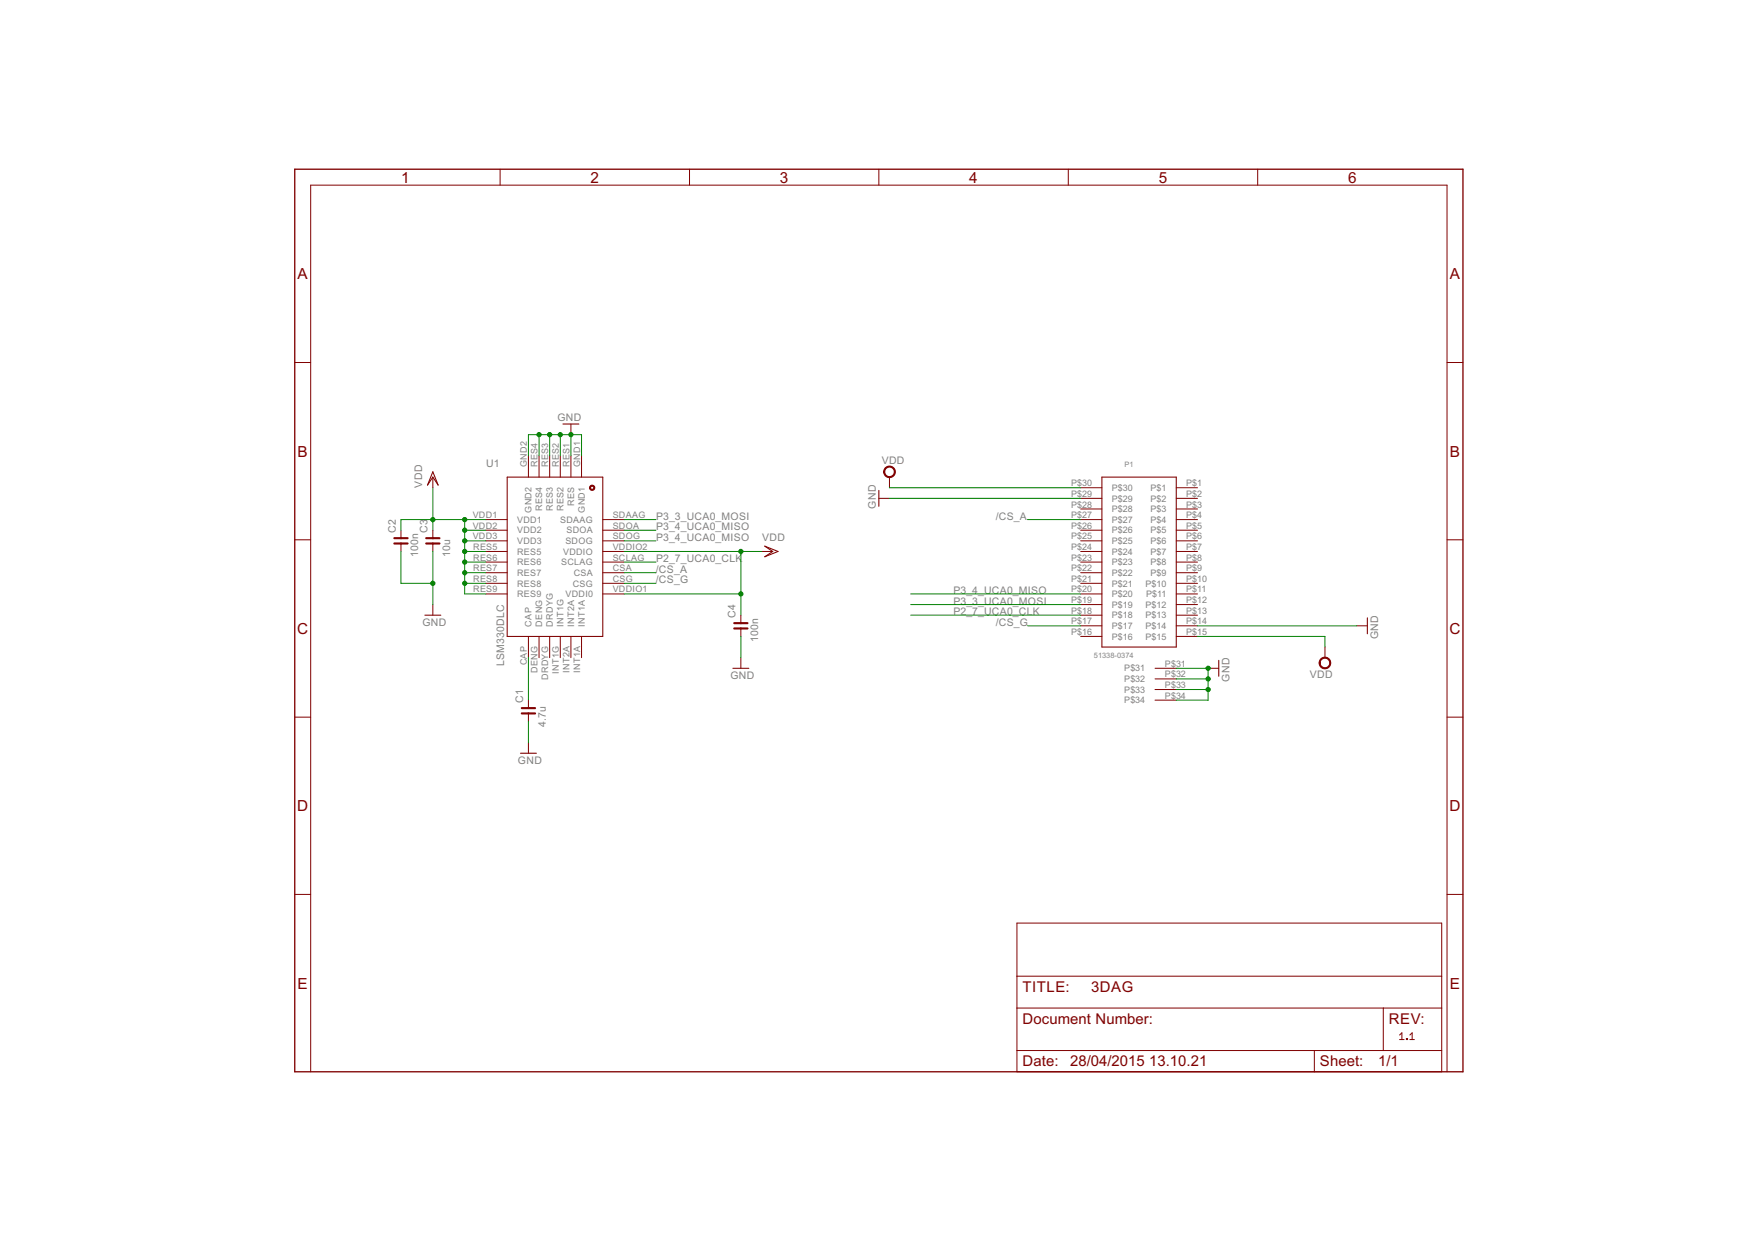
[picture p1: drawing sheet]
<?xml version="1.0" encoding="utf-8"?>
<!DOCTYPE eagle SYSTEM "eagle.dtd">
<!--
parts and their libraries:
rc-master-smd: Copyright (C) 2007, Bob Starr
-->
<eagle version="6.6.0">
<drawing>
<settings>
<setting alwaysvectorfont="no"/>
<setting verticaltext="up"/>
</settings>
<grid distance="0.1" unitdist="inch" unit="inch" style="lines" multiple="1" display="no" altdistance="0.01" altunitdist="inch" altunit="inch"/>
<schematic xreflabel="%F%N/%S.%C%R" xrefpart="/%S.%C%R">
<libraries>
<library name="supply1">
<symbols>
<symbol name="VDD">
<wire x1="1.27" y1="-1.905" x2="0" y2="0" width="0.254" layer="94"/>
<wire x1="0" y1="0" x2="-1.27" y2="-1.905" width="0.254" layer="94"/>
<wire x1="0" y1="1.27" x2="-1.27" y2="-1.905" width="0.254" layer="94"/>
<wire x1="1.27" y1="-1.905" x2="0" y2="1.27" width="0.254" layer="94"/>
<text x="-2.54" y="-2.54" size="1.778" layer="96" rot="R90">&gt;VALUE</text>
<pin name="VDD" x="0" y="-2.54" visible="off" length="short" direction="sup" rot="R90"/>
</symbol>
<symbol name="GND">
<wire x1="-1.905" y1="0" x2="1.905" y2="0" width="0.254" layer="94"/>
<text x="-2.54" y="-2.54" size="1.778" layer="96">&gt;VALUE</text>
<pin name="GND" x="0" y="2.54" visible="off" length="short" direction="sup" rot="R270"/>
</symbol>
</symbols>
<devicesets>
<deviceset name="VDD" prefix="VDD">
<gates>
<gate name="G$1" symbol="VDD" x="0" y="0"/>
</gates>
<devices>
<device name="">
<technologies>
<technology name=""/>
</technologies>
</device>
</devices>
</deviceset>
<deviceset name="GND" prefix="GND">
<gates>
<gate name="1" symbol="GND" x="0" y="0"/>
</gates>
<devices>
<device name="">
<technologies>
<technology name=""/>
</technologies>
</device>
</devices>
</deviceset>
</devicesets>
</library>
<library name="LSM330DLC">
<symbols>
<symbol name="LSM330DLC">
<wire x1="-7.62" y1="10.16" x2="-7.62" y2="-12.7" width="0.254" layer="94"/>
<wire x1="-7.62" y1="-12.7" x2="30.48" y2="-12.7" width="0.254" layer="94"/>
<wire x1="30.48" y1="-12.7" x2="30.48" y2="10.16" width="0.254" layer="94"/>
<wire x1="30.48" y1="10.16" x2="-7.62" y2="10.16" width="0.254" layer="94"/>
<circle x="-5.08" y="7.62" radius="0.508" width="0.254" layer="94"/>
<text x="22.86" y="-15.24" size="1.778" layer="95">LSM330DLC</text>
<pin name="GND1" x="-12.7" y="5.08" length="middle" direction="pwr"/>
<pin name="RES" x="-12.7" y="2.54" length="middle" direction="pwr"/>
<pin name="RES2" x="-12.7" y="0" length="middle" direction="pwr"/>
<pin name="RES3" x="-12.7" y="-2.54" length="middle"/>
<pin name="RES4" x="-12.7" y="-5.08" length="middle"/>
<pin name="GND2" x="-12.7" y="-7.62" length="middle" direction="pwr"/>
<pin name="VDD1" x="2.54" y="-17.78" length="middle" direction="pwr" rot="R90"/>
<pin name="VDD2" x="5.08" y="-17.78" length="middle" direction="pwr" rot="R90"/>
<pin name="VDD3" x="7.62" y="-17.78" length="middle" direction="pwr" rot="R90"/>
<pin name="RES5" x="10.16" y="-17.78" length="middle" rot="R90"/>
<pin name="RES6" x="12.7" y="-17.78" length="middle" rot="R90"/>
<pin name="RES7" x="15.24" y="-17.78" length="middle" rot="R90"/>
<pin name="RES8" x="17.78" y="-17.78" length="middle" rot="R90"/>
<pin name="RES9" x="20.32" y="-17.78" length="middle" rot="R90"/>
<pin name="CAP" x="35.56" y="-7.62" length="middle" direction="pas" rot="R180"/>
<pin name="DENG" x="35.56" y="-5.08" length="middle" direction="in" rot="R180"/>
<pin name="DRDYG" x="35.56" y="-2.54" length="middle" direction="out" rot="R180"/>
<pin name="INT1G" x="35.56" y="0" length="middle" direction="out" rot="R180"/>
<pin name="INT2A" x="35.56" y="2.54" length="middle" direction="out" rot="R180"/>
<pin name="INT1A" x="35.56" y="5.08" length="middle" direction="out" rot="R180"/>
<pin name="VDDI0" x="20.32" y="15.24" length="middle" direction="pwr" rot="R270"/>
<pin name="CSG" x="17.78" y="15.24" length="middle" direction="in" rot="R270"/>
<pin name="CSA" x="15.24" y="15.24" length="middle" direction="in" rot="R270"/>
<pin name="SCLAG" x="12.7" y="15.24" length="middle" direction="in" rot="R270"/>
<pin name="VDDIO" x="10.16" y="15.24" length="middle" direction="pwr" rot="R270"/>
<pin name="SDOG" x="7.62" y="15.24" length="middle" rot="R270"/>
<pin name="SDOA" x="5.08" y="15.24" length="middle" rot="R270"/>
<pin name="SDAAG" x="2.54" y="15.24" length="middle" rot="R270"/>
</symbol>
</symbols>
<devicesets>
<deviceset name="LSM330DLC">
<gates>
<gate name="G$1" symbol="LSM330DLC" x="-12.7" y="0"/>
</gates>
<devices>
<device name="" package="LSM330DLC">
<connects>
<connect gate="G$1" pin="CAP" pad="CAP"/>
<connect gate="G$1" pin="CSA" pad="CSA"/>
<connect gate="G$1" pin="CSG" pad="CSG"/>
<connect gate="G$1" pin="DENG" pad="DENG"/>
<connect gate="G$1" pin="DRDYG" pad="DRDYG"/>
<connect gate="G$1" pin="GND1" pad="GND1"/>
<connect gate="G$1" pin="GND2" pad="GND2"/>
<connect gate="G$1" pin="INT1A" pad="INT1A"/>
<connect gate="G$1" pin="INT1G" pad="INT1G"/>
<connect gate="G$1" pin="INT2A" pad="INT2A"/>
<connect gate="G$1" pin="RES" pad="RES1"/>
<connect gate="G$1" pin="RES2" pad="RES2"/>
<connect gate="G$1" pin="RES3" pad="RES3"/>
<connect gate="G$1" pin="RES4" pad="RES4"/>
<connect gate="G$1" pin="RES5" pad="RES5"/>
<connect gate="G$1" pin="RES6" pad="RES6"/>
<connect gate="G$1" pin="RES7" pad="RES7"/>
<connect gate="G$1" pin="RES8" pad="RES8"/>
<connect gate="G$1" pin="RES9" pad="RES9"/>
<connect gate="G$1" pin="SCLAG" pad="SCLAG"/>
<connect gate="G$1" pin="SDAAG" pad="SDAAG"/>
<connect gate="G$1" pin="SDOA" pad="SDOA"/>
<connect gate="G$1" pin="SDOG" pad="SDOG"/>
<connect gate="G$1" pin="VDD1" pad="VDD1"/>
<connect gate="G$1" pin="VDD2" pad="VDD2"/>
<connect gate="G$1" pin="VDD3" pad="VDD3"/>
<connect gate="G$1" pin="VDDI0" pad="VDDIO1"/>
<connect gate="G$1" pin="VDDIO" pad="VDDIO2"/>
</connects>
<technologies>
<technology name=""/>
</technologies>
</device>
</devices>
</deviceset>
</devicesets>
</library>
<library name="supply2">
<symbols>
<symbol name="VDD">
<circle x="0" y="1.27" radius="1.27" width="0.254" layer="94"/>
<text x="-1.905" y="3.175" size="1.778" layer="96">&gt;VALUE</text>
<pin name="VDD" x="0" y="-2.54" visible="off" length="short" direction="sup" rot="R90"/>
</symbol>
</symbols>
<devicesets>
<deviceset name="VDD" prefix="SUPPLY">
<gates>
<gate name="G$1" symbol="VDD" x="0" y="0"/>
</gates>
<devices>
<device name="">
<technologies>
<technology name=""/>
</technologies>
</device>
</devices>
</deviceset>
</devicesets>
</library>
<library name="Molex_SlimStack">
<symbols>
<symbol name="51338-0374_RECEPTACLE">
<wire x1="-5.08" y1="20.32" x2="-5.08" y2="-20.32" width="0.254" layer="94"/>
<wire x1="-5.08" y1="-20.32" x2="12.7" y2="-20.32" width="0.254" layer="94"/>
<wire x1="12.7" y1="-20.32" x2="12.7" y2="20.32" width="0.254" layer="94"/>
<wire x1="12.7" y1="20.32" x2="-5.08" y2="20.32" width="0.254" layer="94"/>
<pin name="P$1" x="-10.16" y="17.78" length="middle"/>
<pin name="P$2" x="-10.16" y="15.24" length="middle"/>
<pin name="P$3" x="-10.16" y="12.7" length="middle"/>
<pin name="P$4" x="-10.16" y="10.16" length="middle"/>
<pin name="P$5" x="-10.16" y="7.62" length="middle"/>
<pin name="P$6" x="-10.16" y="5.08" length="middle"/>
<pin name="P$7" x="-10.16" y="2.54" length="middle"/>
<pin name="P$8" x="-10.16" y="0" length="middle"/>
<pin name="P$9" x="-10.16" y="-2.54" length="middle"/>
<pin name="P$10" x="-10.16" y="-5.08" length="middle"/>
<pin name="P$11" x="-10.16" y="-7.62" length="middle"/>
<pin name="P$12" x="-10.16" y="-10.16" length="middle"/>
<pin name="P$13" x="-10.16" y="-12.7" length="middle"/>
<pin name="P$14" x="-10.16" y="-15.24" length="middle"/>
<pin name="P$15" x="-10.16" y="-17.78" length="middle"/>
<pin name="P$16" x="17.78" y="-17.78" length="middle" rot="R180"/>
<pin name="P$17" x="17.78" y="-15.24" length="middle" rot="R180"/>
<pin name="P$18" x="17.78" y="-12.7" length="middle" rot="R180"/>
<pin name="P$19" x="17.78" y="-10.16" length="middle" rot="R180"/>
<pin name="P$20" x="17.78" y="-7.62" length="middle" rot="R180"/>
<pin name="P$21" x="17.78" y="-5.08" length="middle" rot="R180"/>
<pin name="P$22" x="17.78" y="-2.54" length="middle" rot="R180"/>
<pin name="P$23" x="17.78" y="0" length="middle" rot="R180"/>
<pin name="P$24" x="17.78" y="2.54" length="middle" rot="R180"/>
<pin name="P$25" x="17.78" y="5.08" length="middle" rot="R180"/>
<pin name="P$26" x="17.78" y="7.62" length="middle" rot="R180"/>
<pin name="P$27" x="17.78" y="10.16" length="middle" rot="R180"/>
<pin name="P$28" x="17.78" y="12.7" length="middle" rot="R180"/>
<pin name="P$29" x="17.78" y="15.24" length="middle" rot="R180"/>
<pin name="P$30" x="17.78" y="17.78" length="middle" rot="R180"/>
<pin name="P$31" x="-5.08" y="-25.4" length="middle"/>
<pin name="P$32" x="-5.08" y="-27.94" length="middle"/>
<pin name="P$33" x="-5.08" y="-30.48" length="middle"/>
<pin name="P$34" x="-5.08" y="-33.02" length="middle"/>
<text x="12.7" y="-25.4" size="1.27" layer="96">&gt;VALUE</text>
<text x="12.7" y="-27.94" size="1.27" layer="94">&gt;NAME</text>
</symbol>
</symbols>
<devicesets>
<deviceset name="51338-0374_RECEPTACLE">
<gates>
<gate name="G$1" symbol="51338-0374_RECEPTACLE" x="0" y="0"/>
</gates>
<devices>
<device name="" package="51338-0374_RECEPTACLE">
<connects>
<connect gate="G$1" pin="P$1" pad="P$1"/>
<connect gate="G$1" pin="P$10" pad="P$10"/>
<connect gate="G$1" pin="P$11" pad="P$11"/>
<connect gate="G$1" pin="P$12" pad="P$12"/>
<connect gate="G$1" pin="P$13" pad="P$13"/>
<connect gate="G$1" pin="P$14" pad="P$14"/>
<connect gate="G$1" pin="P$15" pad="P$15"/>
<connect gate="G$1" pin="P$16" pad="P$16"/>
<connect gate="G$1" pin="P$17" pad="P$17"/>
<connect gate="G$1" pin="P$18" pad="P$18"/>
<connect gate="G$1" pin="P$19" pad="P$19"/>
<connect gate="G$1" pin="P$2" pad="P$2"/>
<connect gate="G$1" pin="P$20" pad="P$20"/>
<connect gate="G$1" pin="P$21" pad="P$21"/>
<connect gate="G$1" pin="P$22" pad="P$22"/>
<connect gate="G$1" pin="P$23" pad="P$23"/>
<connect gate="G$1" pin="P$24" pad="P$24"/>
<connect gate="G$1" pin="P$25" pad="P$25"/>
<connect gate="G$1" pin="P$26" pad="P$26"/>
<connect gate="G$1" pin="P$27" pad="P$27"/>
<connect gate="G$1" pin="P$28" pad="P$28"/>
<connect gate="G$1" pin="P$29" pad="P$29"/>
<connect gate="G$1" pin="P$3" pad="P$3"/>
<connect gate="G$1" pin="P$30" pad="P$30"/>
<connect gate="G$1" pin="P$31" pad="P$31"/>
<connect gate="G$1" pin="P$32" pad="P$32"/>
<connect gate="G$1" pin="P$33" pad="P$33"/>
<connect gate="G$1" pin="P$34" pad="P$34"/>
<connect gate="G$1" pin="P$4" pad="P$4"/>
<connect gate="G$1" pin="P$5" pad="P$5"/>
<connect gate="G$1" pin="P$6" pad="P$6"/>
<connect gate="G$1" pin="P$7" pad="P$7"/>
<connect gate="G$1" pin="P$8" pad="P$8"/>
<connect gate="G$1" pin="P$9" pad="P$9"/>
</connects>
<technologies>
<technology name=""/>
</technologies>
</device>
</devices>
</deviceset>
</devicesets>
</library>
<library name="rc-master-smd">
<symbols>
<symbol name="CNP-">
<wire x1="-2.54" y1="0" x2="-0.635" y2="0" width="0.1524" layer="94"/>
<wire x1="2.54" y1="0" x2="0.635" y2="0" width="0.1524" layer="94"/>
<wire x1="0.635" y1="1.5875" x2="0.635" y2="0" width="0.508" layer="94"/>
<wire x1="0.635" y1="0" x2="0.635" y2="-1.5875" width="0.508" layer="94"/>
<wire x1="-0.635" y1="1.5875" x2="-0.635" y2="0" width="0.508" layer="94"/>
<wire x1="-0.635" y1="0" x2="-0.635" y2="-1.5875" width="0.508" layer="94"/>
<text x="-2.794" y="-1.27" size="0.8636" layer="93">1</text>
<text x="2.286" y="-1.27" size="0.8636" layer="93">2</text>
<text x="1.905" y="1.27" size="1.778" layer="95">&gt;NAME</text>
<text x="-3.81" y="-4.1275" size="1.778" layer="96">&gt;VALUE</text>
<pin name="1" x="-2.54" y="0" visible="off" length="point" direction="pas" swaplevel="1"/>
<pin name="2" x="2.54" y="0" visible="off" length="point" direction="pas" swaplevel="1" rot="R180"/>
</symbol>
</symbols>
<devicesets>
<deviceset name="C_" prefix="C" uservalue="yes">
<gates>
<gate name="G$1" symbol="CNP-" x="2.54" y="0"/>
</gates>
<devices>
<device name="1812" package="C1812">
<connects>
<connect gate="G$1" pin="1" pad="1"/>
<connect gate="G$1" pin="2" pad="2"/>
</connects>
<technologies>
<technology name=""/>
</technologies>
</device>
<device name="1812K" package="C1812K">
<connects>
<connect gate="G$1" pin="1" pad="1"/>
<connect gate="G$1" pin="2" pad="2"/>
</connects>
<technologies>
<technology name=""/>
</technologies>
</device>
<device name="1825" package="C1825">
<connects>
<connect gate="G$1" pin="1" pad="1"/>
<connect gate="G$1" pin="2" pad="2"/>
</connects>
<technologies>
<technology name=""/>
</technologies>
</device>
<device name="1825K" package="C1825K">
<connects>
<connect gate="G$1" pin="1" pad="1"/>
<connect gate="G$1" pin="2" pad="2"/>
</connects>
<technologies>
<technology name=""/>
</technologies>
</device>
<device name="2012" package="C2012">
<connects>
<connect gate="G$1" pin="1" pad="1"/>
<connect gate="G$1" pin="2" pad="2"/>
</connects>
<technologies>
<technology name=""/>
</technologies>
</device>
<device name="2220K" package="C2220K">
<connects>
<connect gate="G$1" pin="1" pad="1"/>
<connect gate="G$1" pin="2" pad="2"/>
</connects>
<technologies>
<technology name=""/>
</technologies>
</device>
<device name="2225K" package="C2225K">
<connects>
<connect gate="G$1" pin="1" pad="1"/>
<connect gate="G$1" pin="2" pad="2"/>
</connects>
<technologies>
<technology name=""/>
</technologies>
</device>
<device name="3216" package="C3216">
<connects>
<connect gate="G$1" pin="1" pad="1"/>
<connect gate="G$1" pin="2" pad="2"/>
</connects>
<technologies>
<technology name=""/>
</technologies>
</device>
<device name="3225" package="C3225">
<connects>
<connect gate="G$1" pin="1" pad="1"/>
<connect gate="G$1" pin="2" pad="2"/>
</connects>
<technologies>
<technology name=""/>
</technologies>
</device>
<device name="4532" package="C4532">
<connects>
<connect gate="G$1" pin="1" pad="1"/>
<connect gate="G$1" pin="2" pad="2"/>
</connects>
<technologies>
<technology name=""/>
</technologies>
</device>
<device name="4564" package="C4564">
<connects>
<connect gate="G$1" pin="1" pad="1"/>
<connect gate="G$1" pin="2" pad="2"/>
</connects>
<technologies>
<technology name=""/>
</technologies>
</device>
<device name="0402" package="C0402">
<connects>
<connect gate="G$1" pin="1" pad="1"/>
<connect gate="G$1" pin="2" pad="2"/>
</connects>
<technologies>
<technology name=""/>
</technologies>
</device>
<device name="0603" package="C0603">
<connects>
<connect gate="G$1" pin="1" pad="1"/>
<connect gate="G$1" pin="2" pad="2"/>
</connects>
<technologies>
<technology name=""/>
</technologies>
</device>
<device name="0805" package="C0805">
<connects>
<connect gate="G$1" pin="1" pad="1"/>
<connect gate="G$1" pin="2" pad="2"/>
</connects>
<technologies>
<technology name=""/>
</technologies>
</device>
<device name="1206" package="C1206">
<connects>
<connect gate="G$1" pin="1" pad="1"/>
<connect gate="G$1" pin="2" pad="2"/>
</connects>
<technologies>
<technology name=""/>
</technologies>
</device>
<device name="1210" package="C1210">
<connects>
<connect gate="G$1" pin="1" pad="1"/>
<connect gate="G$1" pin="2" pad="2"/>
</connects>
<technologies>
<technology name=""/>
</technologies>
</device>
<device name="0201" package="C0201">
<connects>
<connect gate="G$1" pin="1" pad="1"/>
<connect gate="G$1" pin="2" pad="2"/>
</connects>
<technologies>
<technology name=""/>
</technologies>
</device>
<device name="1608" package="C1608">
<connects>
<connect gate="G$1" pin="1" pad="1"/>
<connect gate="G$1" pin="2" pad="2"/>
</connects>
<technologies>
<technology name=""/>
</technologies>
</device>
<device name="1808" package="C1808">
<connects>
<connect gate="G$1" pin="1" pad="1"/>
<connect gate="G$1" pin="2" pad="2"/>
</connects>
<technologies>
<technology name=""/>
</technologies>
</device>
</devices>
</deviceset>
</devicesets>
</library>
<library name="frames">
<symbols>
<symbol name="FRAME_A_L">
<frame x1="0" y1="0" x2="279.4" y2="215.9" columns="6" rows="5" layer="94" border-bottom="no"/>
</symbol>
<symbol name="DOCFIELD">
<wire x1="0" y1="0" x2="71.12" y2="0" width="0.1016" layer="94"/>
<wire x1="101.6" y1="15.24" x2="87.63" y2="15.24" width="0.1016" layer="94"/>
<wire x1="0" y1="0" x2="0" y2="5.08" width="0.1016" layer="94"/>
<wire x1="0" y1="5.08" x2="71.12" y2="5.08" width="0.1016" layer="94"/>
<wire x1="0" y1="5.08" x2="0" y2="15.24" width="0.1016" layer="94"/>
<wire x1="101.6" y1="15.24" x2="101.6" y2="5.08" width="0.1016" layer="94"/>
<wire x1="71.12" y1="5.08" x2="71.12" y2="0" width="0.1016" layer="94"/>
<wire x1="71.12" y1="5.08" x2="87.63" y2="5.08" width="0.1016" layer="94"/>
<wire x1="71.12" y1="0" x2="101.6" y2="0" width="0.1016" layer="94"/>
<wire x1="87.63" y1="15.24" x2="87.63" y2="5.08" width="0.1016" layer="94"/>
<wire x1="87.63" y1="15.24" x2="0" y2="15.24" width="0.1016" layer="94"/>
<wire x1="87.63" y1="5.08" x2="101.6" y2="5.08" width="0.1016" layer="94"/>
<wire x1="101.6" y1="5.08" x2="101.6" y2="0" width="0.1016" layer="94"/>
<wire x1="0" y1="15.24" x2="0" y2="22.86" width="0.1016" layer="94"/>
<wire x1="101.6" y1="35.56" x2="0" y2="35.56" width="0.1016" layer="94"/>
<wire x1="101.6" y1="35.56" x2="101.6" y2="22.86" width="0.1016" layer="94"/>
<wire x1="0" y1="22.86" x2="101.6" y2="22.86" width="0.1016" layer="94"/>
<wire x1="0" y1="22.86" x2="0" y2="35.56" width="0.1016" layer="94"/>
<wire x1="101.6" y1="22.86" x2="101.6" y2="15.24" width="0.1016" layer="94"/>
<text x="1.27" y="1.27" size="2.54" layer="94">Date:</text>
<text x="12.7" y="1.27" size="2.54" layer="94">&gt;LAST_DATE_TIME</text>
<text x="72.39" y="1.27" size="2.54" layer="94">Sheet:</text>
<text x="86.36" y="1.27" size="2.54" layer="94">&gt;SHEET</text>
<text x="88.9" y="11.43" size="2.54" layer="94">REV:</text>
<text x="1.27" y="19.05" size="2.54" layer="94">TITLE:</text>
<text x="1.27" y="11.43" size="2.54" layer="94">Document Number:</text>
<text x="17.78" y="19.05" size="2.54" layer="94">&gt;DRAWING_NAME</text>
</symbol>
</symbols>
<devicesets>
<deviceset name="FRAME_A_L" prefix="FRAME" uservalue="yes">
<gates>
<gate name="G$1" symbol="FRAME_A_L" x="0" y="0" addlevel="always"/>
<gate name="G$2" symbol="DOCFIELD" x="172.72" y="0" addlevel="always"/>
</gates>
<devices>
<device name="">
<technologies>
<technology name=""/>
</technologies>
</device>
</devices>
</deviceset>
</devicesets>
</library>
</libraries>
<attributes>
</attributes>
<variantdefs>
</variantdefs>
<classes>
<class number="0" name="default" width="0" drill="0">
</class>
</classes>
<parts>
<part name="U$4" library="LSM330DLC" deviceset="LSM330DLC" device=""/>
<part name="GND3" library="supply1" deviceset="GND" device=""/>
<part name="VDD3" library="supply1" deviceset="VDD" device=""/>
<part name="GND6" library="supply1" deviceset="GND" device=""/>
<part name="GND7" library="supply1" deviceset="GND" device=""/>
<part name="VDD6" library="supply1" deviceset="VDD" device=""/>
<part name="GND8" library="supply1" deviceset="GND" device=""/>
<part name="SUPPLY1" library="supply2" deviceset="VDD" device=""/>
<part name="GND2" library="supply1" deviceset="GND" device=""/>
<part name="SUPPLY2" library="supply2" deviceset="VDD" device=""/>
<part name="GND5" library="supply1" deviceset="GND" device=""/>
<part name="P1" library="Molex_SlimStack" deviceset="51338-0374_RECEPTACLE" device="" value="51338-0374"/>
<part name="C1" library="rc-master-smd" deviceset="C_" device="0402" value="4.7u"/>
<part name="C2" library="rc-master-smd" deviceset="C_" device="0402" value="100n"/>
<part name="C3" library="rc-master-smd" deviceset="C_" device="0402" value="10u"/>
<part name="C4" library="rc-master-smd" deviceset="C_" device="0402" value="100n"/>
<part name="GND1" library="supply1" deviceset="GND" device=""/>
<part name="FRAME1" library="frames" deviceset="FRAME_A_L" device=""/>
</parts>
<sheets>
<sheet>
<plain>
<text x="-10.16" y="38.1" size="1.778" layer="95">U1</text>
<text x="208.28" y="-99.06" size="1.778" layer="94" font="vector">1.1</text>
</plain>
<instances>
<instance part="U$4" gate="G$1" x="7.62" y="27.94" smashed="yes" rot="R270"/>
<instance part="GND3" gate="1" x="-22.86" y="2.54"/>
<instance part="VDD3" gate="G$1" x="-22.86" y="35.56"/>
<instance part="GND6" gate="1" x="0" y="-30.48"/>
<instance part="GND7" gate="1" x="10.16" y="48.26" rot="R180"/>
<instance part="VDD6" gate="G$1" x="58.42" y="17.78" rot="R270"/>
<instance part="GND8" gate="1" x="50.8" y="-10.16"/>
<instance part="SUPPLY1" gate="G$1" x="86.36" y="35.56"/>
<instance part="GND2" gate="1" x="83.82" y="30.48" rot="MR90"/>
<instance part="SUPPLY2" gate="G$1" x="190.5" y="-7.62" rot="R180"/>
<instance part="GND5" gate="1" x="200.66" y="0" rot="MR270"/>
<instance part="P1" gate="G$1" x="149.86" y="15.24" smashed="yes" rot="MR0">
<attribute name="VALUE" x="144.78" y="-7.62" size="1.27" layer="96" rot="MR0"/>
<attribute name="NAME" x="144.78" y="38.1" size="1.27" layer="95" rot="MR0"/>
</instance>
<instance part="C1" gate="G$1" x="0" y="-20.32" rot="R90"/>
<instance part="C2" gate="G$1" x="-30.48" y="20.32" rot="R90"/>
<instance part="C3" gate="G$1" x="-22.86" y="20.32" rot="R90"/>
<instance part="C4" gate="G$1" x="50.8" y="0" rot="R90"/>
<instance part="GND1" gate="1" x="165.1" y="-10.16" rot="MR270"/>
<instance part="FRAME1" gate="G$1" x="-55.88" y="-106.68"/>
<instance part="FRAME1" gate="G$2" x="116.84" y="-106.68"/>
</instances>
<busses>
</busses>
<nets>
<net name="VDD" class="0">
<segment>
<pinref part="VDD3" gate="G$1" pin="VDD"/>
<wire x1="-22.86" y1="25.4" x2="-22.86" y2="33.02" width="0.1524" layer="91"/>
<wire x1="-30.48" y1="22.86" x2="-30.48" y2="25.4" width="0.1524" layer="91"/>
<wire x1="-30.48" y1="25.4" x2="-22.86" y2="25.4" width="0.1524" layer="91"/>
<junction x="-22.86" y="25.4"/>
<pinref part="U$4" gate="G$1" pin="RES9"/>
<wire x1="-10.16" y1="7.62" x2="-15.24" y2="7.62" width="0.1524" layer="91"/>
<wire x1="-15.24" y1="7.62" x2="-15.24" y2="10.16" width="0.1524" layer="91"/>
<pinref part="U$4" gate="G$1" pin="RES8"/>
<wire x1="-15.24" y1="10.16" x2="-10.16" y2="10.16" width="0.1524" layer="91"/>
<pinref part="U$4" gate="G$1" pin="RES7"/>
<wire x1="-10.16" y1="12.7" x2="-15.24" y2="12.7" width="0.1524" layer="91"/>
<wire x1="-15.24" y1="12.7" x2="-15.24" y2="10.16" width="0.1524" layer="91"/>
<junction x="-15.24" y="10.16"/>
<wire x1="-15.24" y1="12.7" x2="-15.24" y2="15.24" width="0.1524" layer="91"/>
<junction x="-15.24" y="12.7"/>
<pinref part="U$4" gate="G$1" pin="RES6"/>
<wire x1="-15.24" y1="15.24" x2="-10.16" y2="15.24" width="0.1524" layer="91"/>
<pinref part="U$4" gate="G$1" pin="RES5"/>
<wire x1="-10.16" y1="17.78" x2="-15.24" y2="17.78" width="0.1524" layer="91"/>
<wire x1="-15.24" y1="17.78" x2="-15.24" y2="15.24" width="0.1524" layer="91"/>
<junction x="-15.24" y="15.24"/>
<wire x1="-15.24" y1="17.78" x2="-15.24" y2="20.32" width="0.1524" layer="91"/>
<junction x="-15.24" y="17.78"/>
<pinref part="U$4" gate="G$1" pin="VDD3"/>
<wire x1="-15.24" y1="20.32" x2="-10.16" y2="20.32" width="0.1524" layer="91"/>
<pinref part="U$4" gate="G$1" pin="VDD2"/>
<wire x1="-10.16" y1="22.86" x2="-15.24" y2="22.86" width="0.1524" layer="91"/>
<wire x1="-15.24" y1="22.86" x2="-15.24" y2="20.32" width="0.1524" layer="91"/>
<junction x="-15.24" y="20.32"/>
<wire x1="-15.24" y1="22.86" x2="-15.24" y2="25.4" width="0.1524" layer="91"/>
<junction x="-15.24" y="22.86"/>
<pinref part="U$4" gate="G$1" pin="VDD1"/>
<wire x1="-15.24" y1="25.4" x2="-10.16" y2="25.4" width="0.1524" layer="91"/>
<wire x1="-22.86" y1="25.4" x2="-15.24" y2="25.4" width="0.1524" layer="91"/>
<junction x="-15.24" y="25.4"/>
<wire x1="-22.86" y1="22.86" x2="-22.86" y2="25.4" width="0.1524" layer="91"/>
<pinref part="C2" gate="G$1" pin="2"/>
<pinref part="C3" gate="G$1" pin="2"/>
</segment>
<segment>
<pinref part="U$4" gate="G$1" pin="VDDIO"/>
<wire x1="22.86" y1="17.78" x2="50.8" y2="17.78" width="0.1524" layer="91"/>
<wire x1="50.8" y1="17.78" x2="50.8" y2="7.62" width="0.1524" layer="91"/>
<pinref part="U$4" gate="G$1" pin="VDDI0"/>
<wire x1="50.8" y1="7.62" x2="22.86" y2="7.62" width="0.1524" layer="91"/>
<pinref part="VDD6" gate="G$1" pin="VDD"/>
<wire x1="50.8" y1="17.78" x2="55.88" y2="17.78" width="0.1524" layer="91"/>
<junction x="50.8" y="17.78"/>
<wire x1="50.8" y1="2.54" x2="50.8" y2="7.62" width="0.1524" layer="91"/>
<junction x="50.8" y="7.62"/>
<pinref part="C4" gate="G$1" pin="2"/>
</segment>
<segment>
<pinref part="SUPPLY1" gate="G$1" pin="VDD"/>
<pinref part="P1" gate="G$1" pin="P$30"/>
<wire x1="132.08" y1="33.02" x2="86.36" y2="33.02" width="0.1524" layer="91"/>
</segment>
<segment>
<wire x1="190.5" y1="-5.08" x2="190.5" y2="-2.54" width="0.1524" layer="91"/>
<pinref part="SUPPLY2" gate="G$1" pin="VDD"/>
<pinref part="P1" gate="G$1" pin="P$15"/>
<wire x1="160.02" y1="-2.54" x2="190.5" y2="-2.54" width="0.1524" layer="91"/>
</segment>
</net>
<net name="GND" class="0">
<segment>
<pinref part="GND3" gate="1" pin="GND"/>
<wire x1="-22.86" y1="5.08" x2="-22.86" y2="10.16" width="0.1524" layer="91"/>
<wire x1="-30.48" y1="17.78" x2="-30.48" y2="10.16" width="0.1524" layer="91"/>
<wire x1="-30.48" y1="10.16" x2="-22.86" y2="10.16" width="0.1524" layer="91"/>
<wire x1="-22.86" y1="17.78" x2="-22.86" y2="10.16" width="0.1524" layer="91"/>
<junction x="-22.86" y="10.16"/>
<pinref part="C2" gate="G$1" pin="1"/>
<pinref part="C3" gate="G$1" pin="1"/>
</segment>
<segment>
<pinref part="GND6" gate="1" pin="GND"/>
<wire x1="0" y1="-27.94" x2="0" y2="-22.86" width="0.1524" layer="91"/>
<pinref part="C1" gate="G$1" pin="1"/>
</segment>
<segment>
<pinref part="U$4" gate="G$1" pin="GND2"/>
<wire x1="0" y1="40.64" x2="0" y2="45.72" width="0.1524" layer="91"/>
<pinref part="U$4" gate="G$1" pin="GND1"/>
<wire x1="0" y1="45.72" x2="2.54" y2="45.72" width="0.1524" layer="91"/>
<wire x1="2.54" y1="45.72" x2="5.08" y2="45.72" width="0.1524" layer="91"/>
<wire x1="5.08" y1="45.72" x2="7.62" y2="45.72" width="0.1524" layer="91"/>
<wire x1="7.62" y1="45.72" x2="10.16" y2="45.72" width="0.1524" layer="91"/>
<wire x1="10.16" y1="45.72" x2="12.7" y2="45.72" width="0.1524" layer="91"/>
<wire x1="12.7" y1="45.72" x2="12.7" y2="40.64" width="0.1524" layer="91"/>
<pinref part="U$4" gate="G$1" pin="RES"/>
<wire x1="10.16" y1="40.64" x2="10.16" y2="45.72" width="0.1524" layer="91"/>
<junction x="10.16" y="45.72"/>
<pinref part="U$4" gate="G$1" pin="RES2"/>
<wire x1="7.62" y1="40.64" x2="7.62" y2="45.72" width="0.1524" layer="91"/>
<junction x="7.62" y="45.72"/>
<pinref part="U$4" gate="G$1" pin="RES3"/>
<wire x1="5.08" y1="40.64" x2="5.08" y2="45.72" width="0.1524" layer="91"/>
<junction x="5.08" y="45.72"/>
<junction x="2.54" y="45.72"/>
<pinref part="U$4" gate="G$1" pin="RES4"/>
<wire x1="2.54" y1="40.64" x2="2.54" y2="45.72" width="0.1524" layer="91"/>
<pinref part="GND7" gate="1" pin="GND"/>
</segment>
<segment>
<pinref part="GND8" gate="1" pin="GND"/>
<wire x1="50.8" y1="-7.62" x2="50.8" y2="-2.54" width="0.1524" layer="91"/>
<pinref part="C4" gate="G$1" pin="1"/>
</segment>
<segment>
<pinref part="GND2" gate="1" pin="GND"/>
<pinref part="P1" gate="G$1" pin="P$29"/>
<wire x1="86.36" y1="30.48" x2="132.08" y2="30.48" width="0.1524" layer="91"/>
</segment>
<segment>
<pinref part="GND5" gate="1" pin="GND"/>
<pinref part="P1" gate="G$1" pin="P$14"/>
<wire x1="198.12" y1="0" x2="160.02" y2="0" width="0.1524" layer="91"/>
</segment>
<segment>
<pinref part="P1" gate="G$1" pin="P$31"/>
<pinref part="GND1" gate="1" pin="GND"/>
<wire x1="154.94" y1="-10.16" x2="162.56" y2="-10.16" width="0.1524" layer="91"/>
<pinref part="P1" gate="G$1" pin="P$32"/>
<wire x1="154.94" y1="-12.7" x2="162.56" y2="-12.7" width="0.1524" layer="91"/>
<wire x1="162.56" y1="-12.7" x2="162.56" y2="-10.16" width="0.1524" layer="91"/>
<junction x="162.56" y="-10.16"/>
<pinref part="P1" gate="G$1" pin="P$33"/>
<wire x1="154.94" y1="-15.24" x2="162.56" y2="-15.24" width="0.1524" layer="91"/>
<wire x1="162.56" y1="-15.24" x2="162.56" y2="-12.7" width="0.1524" layer="91"/>
<junction x="162.56" y="-12.7"/>
<pinref part="P1" gate="G$1" pin="P$34"/>
<wire x1="154.94" y1="-17.78" x2="162.56" y2="-17.78" width="0.1524" layer="91"/>
<wire x1="162.56" y1="-17.78" x2="162.56" y2="-15.24" width="0.1524" layer="91"/>
<junction x="162.56" y="-15.24"/>
</segment>
</net>
<net name="N$5" class="0">
<segment>
<pinref part="U$4" gate="G$1" pin="CAP"/>
<wire x1="0" y1="-7.62" x2="0" y2="-17.78" width="0.1524" layer="91"/>
<pinref part="C1" gate="G$1" pin="2"/>
</segment>
</net>
<net name="P3_4_UCA0_MISO" class="0">
<segment>
<wire x1="132.08" y1="7.62" x2="91.44" y2="7.62" width="0.1524" layer="91"/>
<label x="101.6" y="7.62" size="1.778" layer="95"/>
<pinref part="P1" gate="G$1" pin="P$20"/>
</segment>
<segment>
<pinref part="U$4" gate="G$1" pin="SDOA"/>
<wire x1="22.86" y1="22.86" x2="30.48" y2="22.86" width="0.1524" layer="91"/>
<label x="30.48" y="22.86" size="1.778" layer="95"/>
</segment>
<segment>
<pinref part="U$4" gate="G$1" pin="SDOG"/>
<wire x1="22.86" y1="20.32" x2="30.48" y2="20.32" width="0.1524" layer="91"/>
<label x="30.48" y="20.32" size="1.778" layer="95"/>
</segment>
</net>
<net name="P2_7_UCA0_CLK" class="0">
<segment>
<wire x1="91.44" y1="2.54" x2="132.08" y2="2.54" width="0.1524" layer="91"/>
<label x="101.6" y="2.54" size="1.778" layer="95"/>
<pinref part="P1" gate="G$1" pin="P$18"/>
</segment>
<segment>
<pinref part="U$4" gate="G$1" pin="SCLAG"/>
<wire x1="22.86" y1="15.24" x2="30.48" y2="15.24" width="0.1524" layer="91"/>
<label x="30.48" y="15.24" size="1.778" layer="95"/>
</segment>
</net>
<net name="P3_3_UCA0_MOSI" class="0">
<segment>
<wire x1="91.44" y1="5.08" x2="132.08" y2="5.08" width="0.1524" layer="91"/>
<label x="101.6" y="5.08" size="1.778" layer="95"/>
<pinref part="P1" gate="G$1" pin="P$19"/>
</segment>
<segment>
<pinref part="U$4" gate="G$1" pin="SDAAG"/>
<wire x1="22.86" y1="25.4" x2="30.48" y2="25.4" width="0.1524" layer="91"/>
<label x="30.48" y="25.4" size="1.778" layer="95"/>
</segment>
</net>
<net name="/CS_A" class="0">
<segment>
<pinref part="P1" gate="G$1" pin="P$27"/>
<wire x1="132.08" y1="25.4" x2="119.38" y2="25.4" width="0.1524" layer="91"/>
<label x="111.76" y="25.4" size="1.778" layer="95"/>
</segment>
<segment>
<pinref part="U$4" gate="G$1" pin="CSA"/>
<wire x1="22.86" y1="12.7" x2="30.48" y2="12.7" width="0.1524" layer="91"/>
<label x="30.48" y="12.7" size="1.778" layer="95"/>
</segment>
</net>
<net name="/CS_G" class="0">
<segment>
<pinref part="P1" gate="G$1" pin="P$17"/>
<wire x1="132.08" y1="0" x2="119.38" y2="0" width="0.1524" layer="91"/>
<label x="111.76" y="0" size="1.778" layer="95"/>
</segment>
<segment>
<pinref part="U$4" gate="G$1" pin="CSG"/>
<wire x1="22.86" y1="10.16" x2="30.48" y2="10.16" width="0.1524" layer="91"/>
<label x="30.48" y="10.16" size="1.778" layer="95"/>
</segment>
</net>
</nets>
</sheet>
</sheets>
</schematic>
</drawing>
</eagle>
